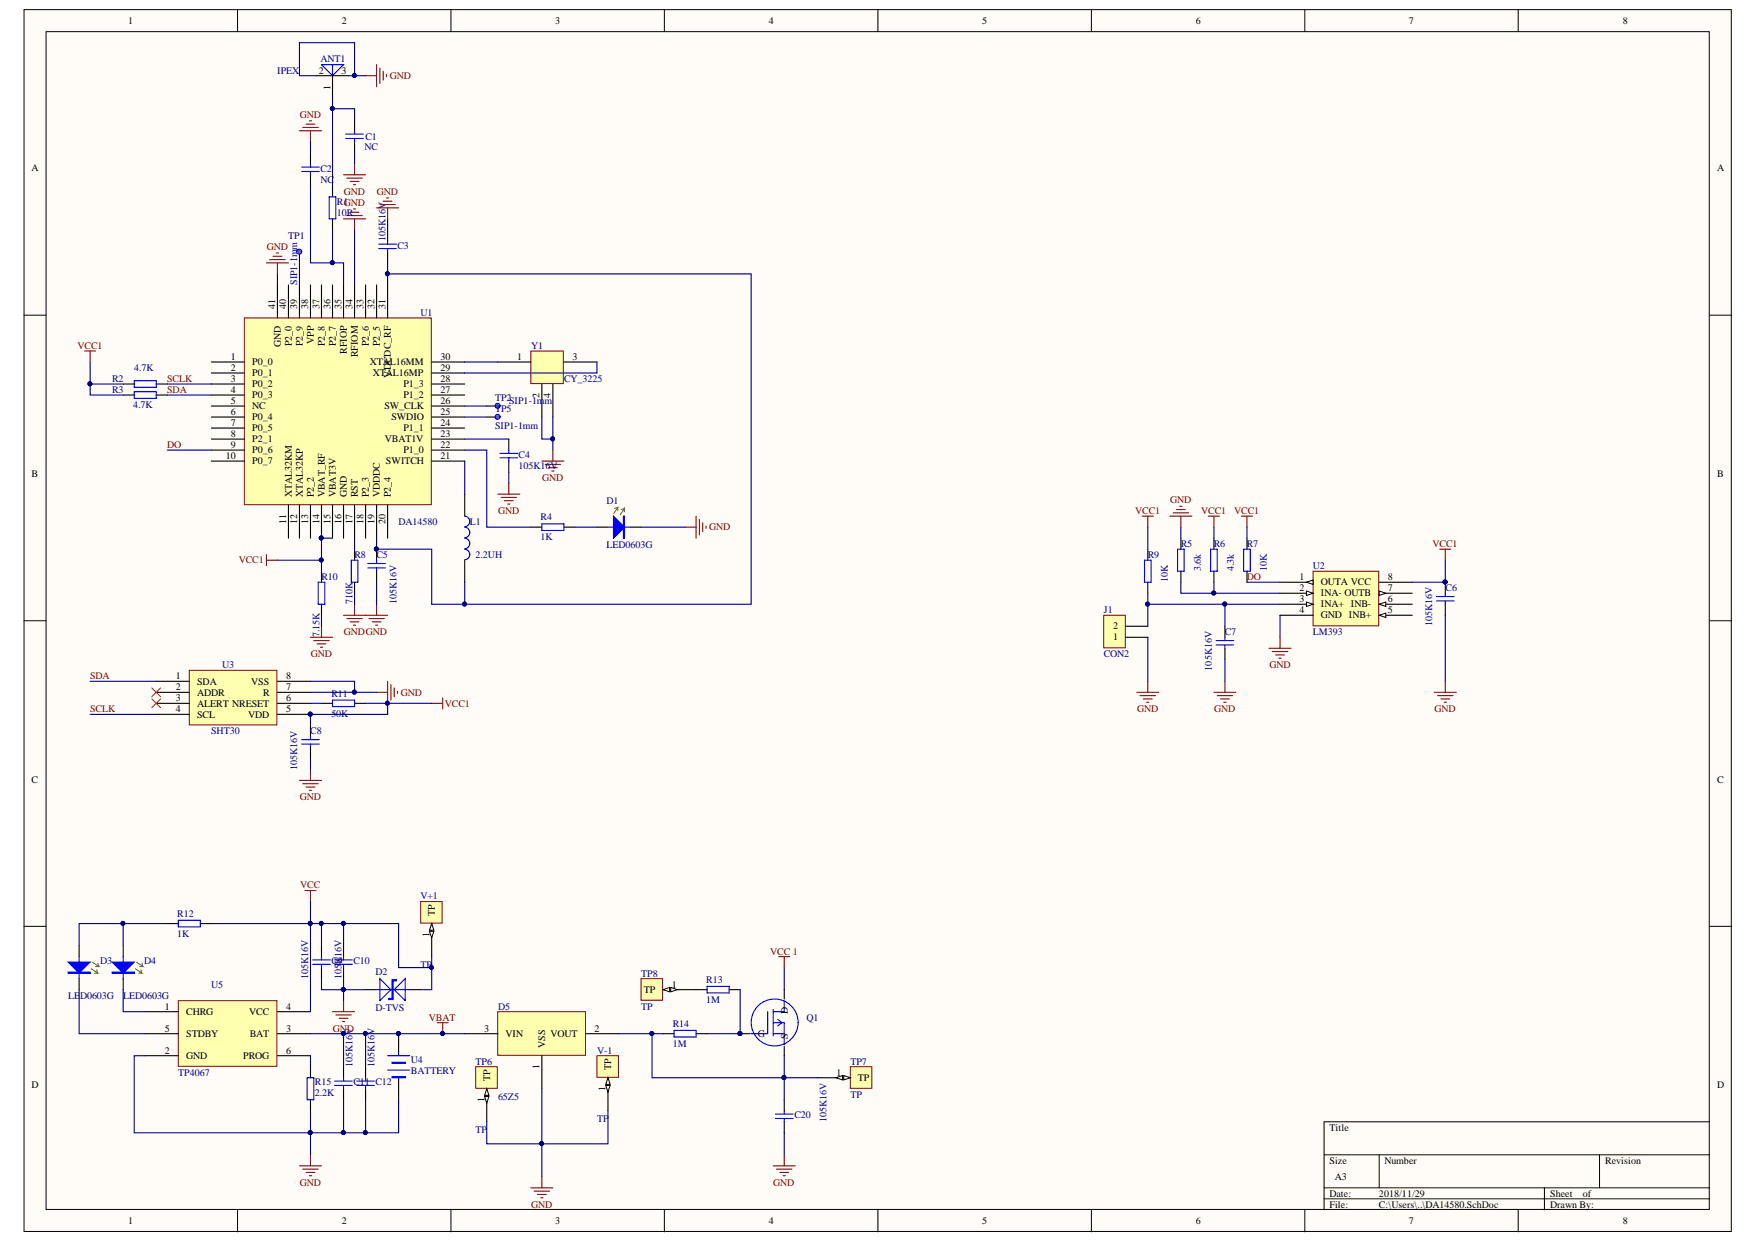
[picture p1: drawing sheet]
# Altium project PCB_Project_1.PrjPcb
1 sheet, 51 parts. Net scope: global (net labels, ports and power ports of the same name join across sheets).
Board file: DA14580.PcbDoc

## Sheet DA14580.SchDoc
size A3; PageSetup: Record=PageOptions¦CenterHorizontal=True¦CenterVertical=True¦PrintScale=0.42¦XCorrection=1.00¦YCorrection=1.00¦PrintKind=1¦BorderSize=5000000¦LeftOffset=0¦BottomOffset=0¦Orientation=2¦PaperLength=1000¦PaperWidth=1000¦Scale=100¦PaperSource=7¦PrintQuality=-3¦MediaType=1¦DitherType=10¦PrintScaleMode=1¦PaperKind=5x8¦PaperIndex=158

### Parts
ANT1  IPEX  [IFA]
C1  NC  [C0402]
C2  NC  [C0402]
C3  105K16V  [C0603]
C4  105K16V  [C0603]
C5  105K16V  [C0603]
C6  105K16V  [C0603]
C7  105K16V  [C0603]
C8  105K16V  [C0603]
C9  105K16V  [C0603]
C10  105K16V  [C0603]
C11  105K16V  [C0603]
C12  105K16V  [C0603]
C20  105K16V  [C0603]
D1  LED0603G  [HS_0603D]
D2  D-TVS  [0603C]
D3  LED0603G  [HS_0603D]
D4  LED0603G  [HS_0603D]
D5  65Z5
J1  CON2  [J-SH1.0-T-1-LT-2A]
L1  2.2UH  [0805]
Q1  AO3401 SOT-23  [SOT23-AO3401]  (value not drawn)
R1  10R  [R0402]
R2  4.7K  [R0402]
R3  4.7K  [R0402]
R4  1K  [R0402]
R5  3.6k  [R0402]
R6  4.3k  [R0402]
R7  10K  [R0402]
R8  710K  [R0402]
R9  10K  [R0402]
R10  7.15K  [R0402]
R11  50K  [R0402]
R12  1K  [R0402]
R13  1M  [R0402]
R14  1M  [R0402]
R15  2.2K  [R0402]
TP1  SIP1-1mm  [SIP - 1MM]
TP2  SIP1-1mm  [SIP - 1MM]
TP5  SIP1-1mm  [SIP - 1MM]
TP6  TP  [SIP-2MM]
TP7  TP  [SIP-2MM]
TP8  TP  [SIP-2MM]
U1  DA14580  [QFN40P500*500_HS-41N]
U2  LM393  [SO-8S]
U3  SHT30  [SHT30 DL7DV9]
U4  BATTERY  [BAT 4mm]
U5  TP4067  [SOT23-6]
V+1  TP  [SIP-2MM]
V-1  TP  [SIP-2MM]
Y1  CY_3225  [CY_3225]

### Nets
GND: ANT1.2 ANT1.3 C1.2 C2.1 C3.1 C4.2 C5.2 C6.2 C7.2 C8.2 C9.2 C10.2 C11.2 C12.2 C20.2 D1.2 D2.2 D5.1(VSS) J1.1 R5.2 R8.1 R10.1 R15.1 TP6.1(TP) U1.34(RFIOM) U1.41(GND) U2.4(GND) U3.7(R) U3.8(VSS) U4.2(-) U5.2(GND) V-1.1(TP) Y1.2 Y1.4
VBAT: C11.1 C12.1 D5.3(VIN) U4.1(+) U5.3(BAT)
VCC: C9.1 C10.1 D2.1 R12.2 U5.4(VCC) V+1.1(TP)
VCC1: C6.1 C8.1 R2.2 R3.2 R6.2 R7.2 R9.2 R10.2 R11.2 U1.14(VBAT_RF) U1.15(VBAT3V) U2.8(VCC) U3.5(VDD)
VCC 1: Q1.D
DO: R7.1 U1.9(P0_6) U2.1(OUTA)
SCLK: R2.1 U1.3(P0_2) U3.4(SCL)
SDA: R3.1 U1.4(P0_3) U3.1(SDA)
NetANT1_1: ANT1.1(W) C1.1 R1.1
NetC2_2: C2.2 R1.2 U1.35(RFIOP)
NetC3_2: C3.2 C5.1 L1.2 U1.19(VDDDC) U1.31(VDCDC_RF)
NetC4_1: C4.1 U1.23(VBAT1V)
NetC7_1: C7.1 J1.2 R9.1 U2.3(INA+)
NetC20_1: C20.1 D5.2(VOUT) Q1.S R14.1 TP7.1(TP)
NetD1_1: D1.1 R4.2
NetD3_1: D3.1 D4.1 R12.1
NetD3_2: D3.2 U5.5(STDBY)
NetD4_2: D4.2 U5.1(CHRG)
NetL1_1: L1.1 U1.21(SWITCH)
NetQ1_G: Q1.G R13.2 R14.2
NetR4_1: R4.1 U1.22(P1_0)
NetR5_1: R5.1 R6.1 U2.2(INA-)
NetR8_2: R8.2 U1.17(RST)
NetR11_1: R11.1 U3.6(NRESET)
NetR13_1: R13.1 TP8.1(TP)
NetR15_2: R15.2 U5.6(PROG)
NetTP1_1: TP1.1 U1.39(P2_9)
NetTP2_1: TP2.1 U1.26(SW_CLK)
NetTP5_1: TP5.1 U1.25(SWDIO)
NetU1_29: U1.29(XTAL16MP) Y1.3
NetU1_30: U1.30(XTAL16MM) Y1.1

Not connected (* = marked no-connect by the designer): U1 1(P0_0) 2(P0_1) 5(NC) 6(P0_4) 7(P0_5) 8(P2_1) 10(P0_7) 11(XTAL32KM) 12(XTAL32KP) 13(P2_2) 16(GND) 18(P2_3) 20(P2_4) 24(P1_1) 27(P1_2) 28(P1_3) 32(P2_5) 33(P2_6) 36(P2_7) 37(P2_8) 38(VPP) 40(P2_0); U2 5(INB+) 6(INB-) 7(OUTB); U3 2(ADDR)* 3(ALERT)*
